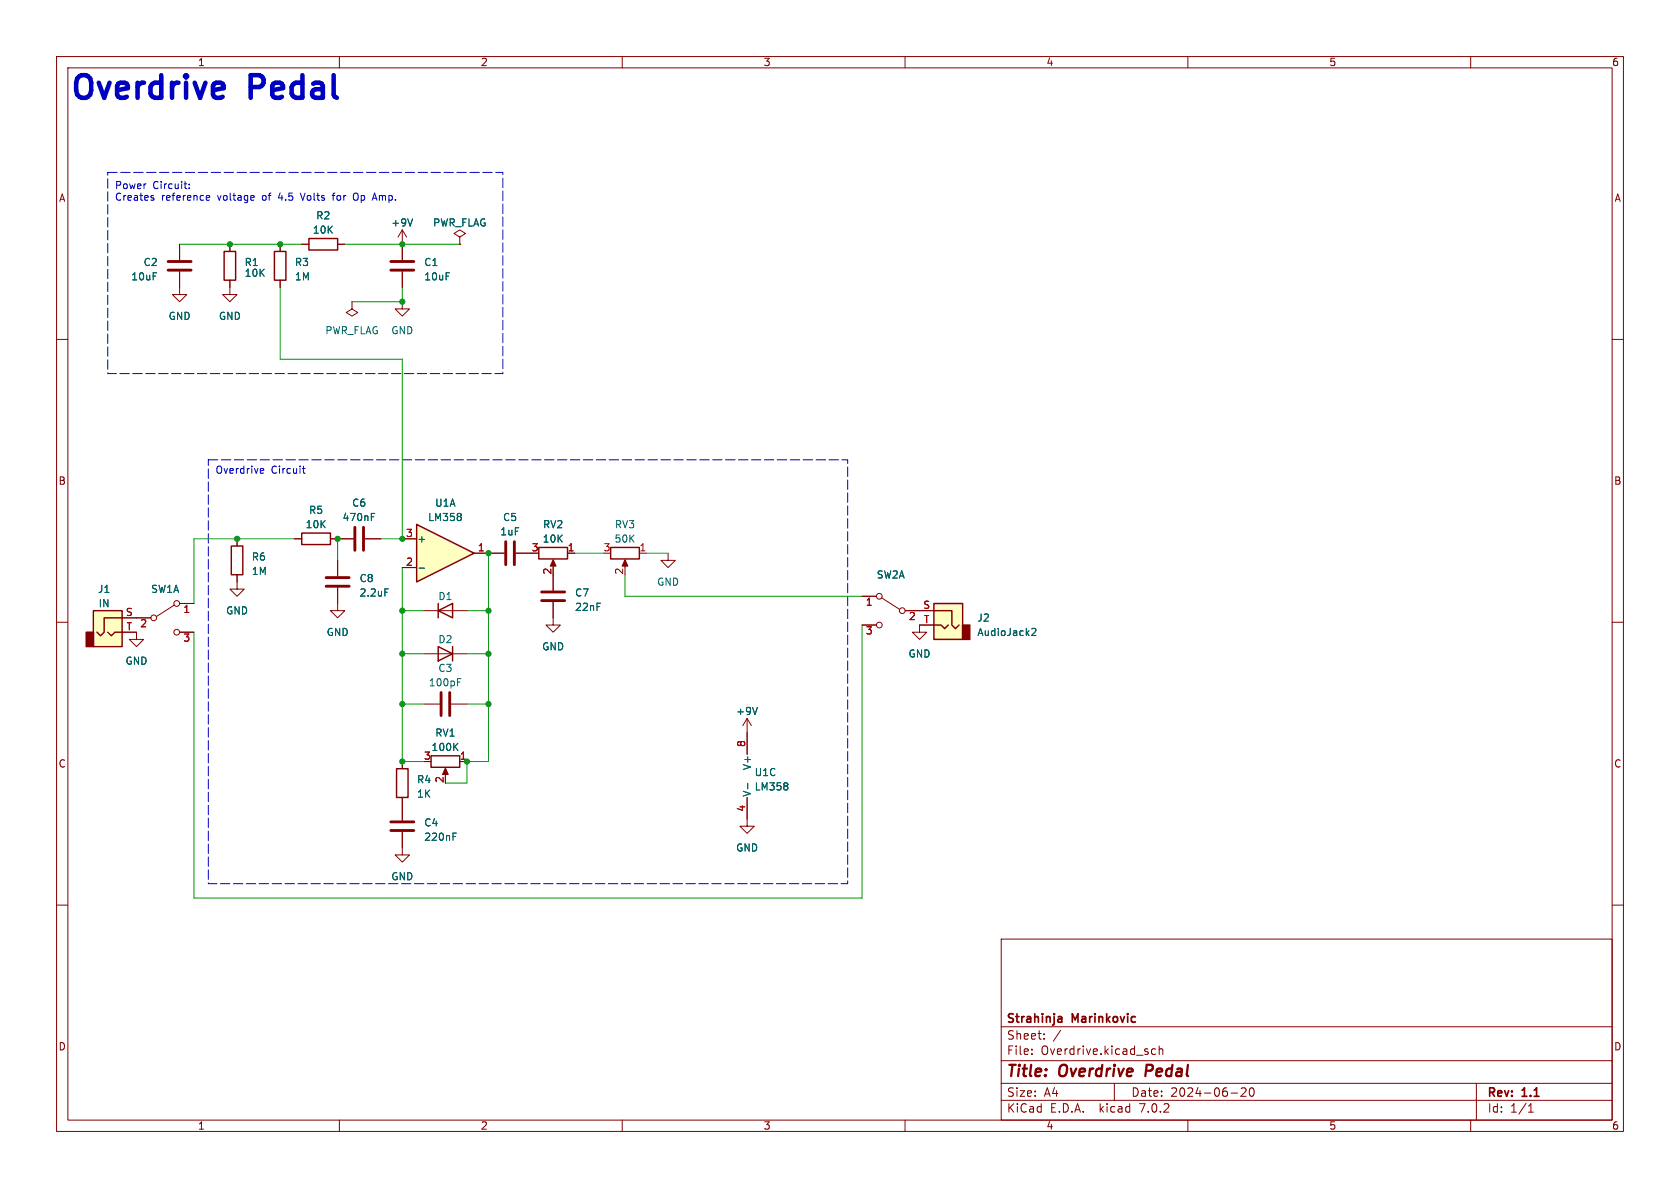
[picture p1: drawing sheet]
<svg xmlns="http://www.w3.org/2000/svg" width="297mm" height="210mm" viewBox="0 0 297 210" stroke-linecap="round" stroke-linejoin="round" font-family="sans-serif">
<g fill="none" stroke="#840000" stroke-width=".18">
<path d="M10 10h277v190h-277zM12 12h273v186h-273zM60 10v2M110 10v2M160 10v2M210 10v2M260 10v2M10 60h2M31.7 48v4.1h1.3l-1.3 1.2-1.2-1.2h1.2M31.7 43.2v2.8M40.6 49.5v2.6h1.3l-1.3 1.2-1.2-1.2h1.2M40.6 43.2v1.3"/>
<path d="M49.5 43.2v1.3M49.5 49.5v1.3M53.3 43.2h1.3M59.7 43.2h1.3M62.2 53.3v1.3l1 .6-1 .7-1-.7 1-.6M62.2 53.3h.1M71.1 53.3v1.3h1.3l-1.3 1.3-1.3-1.3h1.3M71.1 40.6v5.4M71.1 48v2.8M71.1 40.6l-.7 1.3M71.1 40.6l.8 1.3M81.3 41.9l1-.6-1-.7-1 .7 1 .6v1.3"/>
<path d="M81.3 43.2h.1M285 60h2M52.1 95.3h1.2M58.4 95.3h4.1M64.5 95.3h2.8M86.4 97.8h2.8M91.2 97.8h2.8M97.8 99.3v1M100.3 97.8h1.3M110.5 99.3v1M113 97.8h1.3M118.1 97.8v1.3h1.3l-1.3 1.2-1.3-1.2h1.3"/>
<path d="M10 110h2M21.6 111.8h2.5v1.2h1.3l-1.3 1.3-1.2-1.3h1.2M21.6 109.2h5.1M30.9 106.9l-3.2 2.1M31.7 111.8h2.6M31.7 106.7h2.6M41.9 102.9v1.2h1.3l-1.3 1.3-1.3-1.3h1.3M74.9 115.6h7.6M97.8 106.4v4.1h1.3l-1.3 1.3-1.3-1.3h1.3M97.8 101.6v2.8M152.4 105.4h2.5M152.4 110.5h2.5"/>
<path d="M155.8 105.7l3.2 2M160 108h5.1M165.1 110.5h-2.5v1.3h1.2l-1.2 1.2-1.3-1.2h1.3M285 110h2M71.1 134.6v1.3M74.9 124.5h2.8M78.7 136.1v1.1M79.8 124.5h2.7M81.3 134.6h1.2M132.1 127l-.8 1.3M132.1 127v6.4M132.1 127l.7 1.3"/>
<path d="M10 160h2M71.1 147.1v4h1.3l-1.3 1.3-1.3-1.3h1.3M71.1 141v4M132.1 141v5.1h1.2l-1.2 1.2-1.3-1.2h1.3M285 160h2M177 166h108v32h-108zM60 198v2M110 198v2M160 198v2M177 194.5h108M177 191.5h108M177 187.5h108"/>
<path d="M177 181.5h108M182.4 186.3v.1M182.4 185.5v.1M184.6 183.6v.1M184.6 182.8v.1M197 191.5v3M204.3 185.5l-.4-.1-.3 .3v.4l.1 .2h.6M204.9 185.5l.2-.1 .4 .1 .1 .9M204.9 184.9v1.5M210 198v2M217.6 193.2h1.2M219.4 192.4l.6-.1 .2 .1 .1 .3-.9 1.1h.9"/>
<path d="M221 192.4l.2-.1a.81 .81 0 0 1 .6 .6 .81 .81 0 0 1-.3 .8l-.1 .1a.81 .81 0 0 1-.4-1.4zM260 198v2M261 191.5v6.5M270.2 196.6h.9M270.2 195.5l.4-.4v1.5"/>
<circle cx="27.2" cy="109.2" r=".51"/>
<circle cx="31.2" cy="106.7" r=".51"/>
<circle cx="31.2" cy="111.8" r=".51"/>
<circle cx="155.4" cy="105.4" r=".51"/>
<circle cx="155.4" cy="110.5" r=".51"/>
<circle cx="159.5" cy="108" r=".51"/>
</g>
<path d="M187.5 179.7l.2 .2v.8M187.7 180.6l-.1 .1M187.7 180.1h-.1" fill="none" stroke="#840000" stroke-width=".3"/>
<g fill="none" stroke="#840000" stroke-width=".25">
<path d="M39.6 44.5h2.1v5h-2.1zM48.5 44.5h2v5h-2zM54.6 42.2h5.1v2h-5.1zM53.3 94.2h5.1v2.1h-5.1zM95.2 96.8h5.1v2h-5.1zM107.9 96.8h5.1v2h-5.1zM16.5 108h5.1v6.3h-5.1zM19 111.8l.7 .6 .6-.6h1.3M21.6 109.2h-3.2v2.6l-.6 .6-.7-.6M77.5 114.3l2.5 1.3-2.5 1.2zM80 114.3v2.5M165.1 106.7h5.1v6.3h-5.1z"/>
<path d="M165.1 110.5h1.3l.6 .6 .6-.6M165.1 108h3.2v2.5l.6 .6 .6-.6M70.1 135.9h2v5.1h-2zM76.2 133.6h5.1v2h-5.1z"/>
</g>
<g fill="none" stroke="#840000" stroke-width=".51">
<path d="M29.7 47.8h4.1M29.7 46.2h4.1M69.1 47.8h4.1M69.1 46.2h4.1M62.7 93.2v4.1M64.3 93.2v4.1M89.4 95.8v4M90.9 95.8v4M95.8 104.6h4M95.8 106.2h4M78 122.4v4.1M79.5 122.4v4.1"/>
<path d="M69.1 146.8h4.1M69.1 145.3h4.1"/>
</g>
<path d="M72.9 38.7l-.4 1.3M65.6 90.8h.7M80.9 120h.6M182.4 111.2l.5-.1 .2 .3-.8 .9h.8M132.2 138.5v1M133.9 125l-.4 1.3M80.1 147.3h.6" fill="none" stroke="#006464" stroke-width=".18"/>
<g fill="#840000" stroke="#840000" stroke-width=".18">
<path d="M110.5 98.9l.5 1.2h-1z"/>
<path d="M97.8 98.9l.5 1.2h-1z"/>
<path d="M78.7 135.8l.5 1.1h-1z"/>
</g>
<g fill="#ffffc2" stroke="#ffffc2" stroke-width=".18">
<path d="M165.1 106.7h5.1v6.3h-5.1z"/>
<path d="M16.5 108h5.1v6.3h-5.1z"/>
</g>
<g fill="#840000" stroke="#840000" stroke-width=".25">
<path d="M170.2 110.5h1.2v2.5h-1.2z"/>
<path d="M15.2 111.8h1.3v2.5h-1.3z"/>
</g>
<path d="M73.7 92.7l10.1 5.1-10.1 5.1z" fill="#ffffc2"/>
<path d="M40.9 96.5h2v5.1h-2zM73.7 92.7l10.1 5.1-10.1 5.1zM77.5 108l2.5-1.3v2.5zM77.5 106.7v2.5" fill="none" stroke="#840000" stroke-width=".25"/>
<g fill="none" stroke="#840000" stroke-width=".18">
<path d="M31.7 43.2v2.8M31.7 48v2.8M40.6 43.2v1.3M40.6 49.5v1.3M49.5 43.2v1.3M49.5 49.5v1.3M53.3 43.2h1.3M59.7 43.2h1.3M71.1 43.2v2.8M71.1 48v2.8M81.3 43.2h.1M41.9 95.3v1.2"/>
<path d="M52.1 95.3h1.2M58.4 95.3h4.1M59.7 99.1v2.8M64.5 95.3h2.8M71.1 95.3h2.6M83.8 97.8h5.4M91.2 97.8h2.8M100.3 97.8h1.3M21.6 109.2h5.1M21.6 111.8h2.5M31.7 106.7h2.6M31.7 111.8h2.6"/>
<path d="M41.9 101.6v1.3M59.7 103.9v4.1h1.3l-1.3 1.2-1.3-1.2h1.3M71.1 100.3h2.6M74.9 108h7.6M97.8 101.6v2.8M97.8 106.4v2.8M152.4 110.5h2.5M152.4 105.4h2.5M160 108h5.1M162.6 110.5h2.5M71.1 134.6v1.3M81.3 134.6h1.2"/>
<path d="M132.1 129.5v3.9M71.1 141v4M71.1 147.1v2.8M132.1 141v3.8"/>
</g>
<path d="M72.9 38.7l-.4 1.3M65.6 90.8h.7M68 104.1h.7M74.1 100.4h1M182.4 111.2l.5-.1 .2 .3-.8 .9h.8M132.2 138.5v1M133.9 125l-.4 1.3M80.1 147.3h.6" fill="none" stroke="#006464" stroke-width=".18"/>
<path d="M57.7 103.6h4M57.7 102.1h4" fill="none" stroke="#840000" stroke-width=".51"/>
<g fill="none" stroke="#0000c2" stroke-width=".18">
<path d="M27 35l.2 .2-.2 .2M27 34.6h.2M32.5 32.5h.5M32.9 33.3h.1M33.4 33.2v.1M33.4 32.6v.1M36.5 35.3h.5M36.5 34.6h.4l.2 .3-.6 .1M44.8 34.6l.1 .3-.6 .1M44.9 35.3l-.1 .1M58.7 34.6h.5M62.7 34.2a.9 .9 0 0 0 0 1.1"/>
<path d="M46.2 82.8l.4 .1v.2l-.6 .1M46.6 83.6l-.4 .1M53.5 82.8h.4M53.6 82.4v1.1l.3 .2"/>
</g>
<path d="M19 30.5h69.9v35.5h-69.9v-35.5M36.8 81.3h113.1v74.9h-113.1v-74.9" fill="none" stroke="#0000c2" stroke-width=".18" stroke-dasharray="1.7 .6"/>
<g fill="none" stroke="#009600" stroke-width=".18">
<path d="M31.7 43.2h21.6M49.5 50.8v12.7h21.6v31.8h-3.8M61 43.2h20.3M71.1 50.8v2.5h-8.9M52.1 95.3h-17.8v11.4M59.7 95.3v3.8M86.4 97.8v36.8h-3.9v3.8h-3.8M101.6 97.8h5.1M114.3 97.8h3.8M71.1 115.6h3.8M71.1 100.3v34.3h3.8M71.1 108h3.8"/>
<path d="M82.5 115.6h3.9M82.5 108h3.9M110.5 101.6v3.8h41.9M152.4 110.5v48.3h-118.1v-47M71.1 124.5h3.8M82.5 124.5h3.9"/>
</g>
<g fill="#009600" stroke="#009600" stroke-width=".18">
<circle cx="40.6" cy="43.2" r=".46"/>
<circle cx="49.5" cy="43.2" r=".46"/>
<circle cx="71.1" cy="53.3" r=".46"/>
<circle cx="71.1" cy="43.2" r=".46"/>
<circle cx="71.1" cy="134.6" r=".46"/>
<circle cx="82.5" cy="134.6" r=".46"/>
<circle cx="59.7" cy="95.3" r=".46"/>
<circle cx="71.1" cy="95.3" r=".46"/>
<circle cx="41.9" cy="95.3" r=".46"/>
<circle cx="86.4" cy="124.5" r=".46"/>
<circle cx="71.1" cy="124.5" r=".46"/>
<circle cx="86.4" cy="97.8" r=".46"/>
<circle cx="86.4" cy="108" r=".46"/>
<circle cx="86.4" cy="115.6" r=".46"/>
<circle cx="71.1" cy="115.6" r=".46"/>
<circle cx="71.1" cy="108" r=".46"/>
</g>
<g font-size="5.6" fill="#0000c2">
<text x="12.7" y="17.8">Overdrive</text>
<text x="44.6" y="17.8">Pedal</text>
</g>
<g font-size="2.8" fill="#840000">
<text x="178" y="190.8">Title:</text>
<text x="187.4" y="190.8">Overdrive</text>
<text x="203.2" y="190.8">Pedal</text>
</g>
<g font-size="2.1" fill="#840000">
<text x="178" y="183.9">Sheet:</text>
<text x="178" y="181.1">Strahinja</text>
<text x="186.2" y="183.9">/</text>
<text x="189.7" y="181.1">Marinkovic</text>
<text x="178" y="186.6">File:</text>
<text x="184" y="186.6">Overdrive.kicad_sch</text>
<text x="178" y="196.8">KiCad</text>
<text x="178" y="194">Size:</text>
<text x="184.6" y="194">A4</text>
<text x="185.7" y="196.8">E.D.A.</text>
<text x="194.4" y="196.8">kicad</text>
<text x="200" y="194">Date:</text>
<text x="201.5" y="196.8">7.0.2</text>
<text x="206.9" y="194">2024-06-20</text>
<text x="263" y="194.2">Rev:</text>
<text x="263" y="196.8">Id:</text>
<text x="267" y="196.8">1/1</text>
<text x="269.2" y="194.2">1.1</text>
</g>
<g font-size="1.8" fill="#840000">
<text x="35" y="11.8">1</text>
<text x="85" y="11.8">2</text>
<text x="135" y="11.8">3</text>
<text x="185" y="11.8">4</text>
<text x="235" y="11.8">5</text>
<text x="285" y="11.8">6</text>
<text x="10.4" y="35.8">A</text>
<text x="285.4" y="35.8">A</text>
<text x="10.3" y="85.8">B</text>
<text x="285.3" y="85.8">B</text>
<text x="10.3" y="135.8">C</text>
<text x="285.3" y="135.8">C</text>
<text x="10.3" y="185.8">D</text>
<text x="285.3" y="185.8">D</text>
<text x="35" y="199.8">1</text>
<text x="85" y="199.8">2</text>
<text x="135" y="199.8">3</text>
<text x="185" y="199.8">4</text>
<text x="235" y="199.8">5</text>
<text x="285" y="199.8">6</text>
</g>
<g font-size="1.8" fill="#0000c2">
<text x="20.3" y="33.5">Power</text>
<text x="20.3" y="35.6">Creates</text>
<text x="27" y="33.5">Circuit:</text>
<text x="28.6" y="35.6">reference</text>
<text x="38.5" y="35.6">voltage</text>
<text x="46.5" y="35.6">of</text>
<text x="49.5" y="35.6">4.5</text>
<text x="53.6" y="35.6">Volts</text>
<text x="59.4" y="35.6">for</text>
<text x="63.1" y="35.6">Op Amp.</text>
<text x="38.1" y="83.8">Overdrive</text>
<text x="48" y="83.8">Circuit</text>
</g>
<g font-size="1.8" fill="#006464">
<text x="55.2" y="41.5">10K</text>
<text x="55.8" y="38.9">R2</text>
<text x="69.1" y="40.2">+9V</text>
<text x="76.5" y="40.2">PWR_FLAG</text>
<text x="25.3" y="47.2">C2</text>
<text x="43.2" y="47.2">R1</text>
<text x="52.1" y="47.2">R3</text>
<text x="74.9" y="47.2">C1</text>
<text x="23.1" y="49.7">10uF</text>
<text x="43.2" y="49.1">10K</text>
<text x="52.1" y="49.7">1M</text>
<text x="74.9" y="49.7">10uF</text>
<text x="29.8" y="56.7">GND</text>
<text x="38.6" y="56.7">GND</text>
<text x="57.4" y="59.2">PWR_FLAG</text>
<text x="69.1" y="59.2">GND</text>
<text x="62.2" y="89.7">C6</text>
<text x="76.9" y="89.7">U1A</text>
<text x="54" y="93.5">10K</text>
<text x="54.6" y="91">R5</text>
<text x="60.5" y="92.3">470nF</text>
<text x="75.6" y="92.3">LM358</text>
<text x="88.4" y="94.8">1uF</text>
<text x="88.9" y="92.3">C5</text>
<text x="95.9" y="93.5">RV2</text>
<text x="108.6" y="93.5">RV3</text>
<text x="44.5" y="99.3">R6</text>
<text x="44.5" y="101.8">1M</text>
<text x="73.8" y="96.1">+</text>
<text x="95.9" y="96.1">10K</text>
<text x="108.6" y="96.1">50K</text>
<text x="17.3" y="105">J1</text>
<text x="17.4" y="107.5">IN</text>
<text x="26.7" y="105">SW1A</text>
<text x="63.5" y="103.1">C8</text>
<text x="63.5" y="105.6">2.2uF</text>
<text x="77.4" y="106.2">D1</text>
<text x="101.6" y="105.6">C7</text>
<text x="116.1" y="103.7">GND</text>
<text x="154.9" y="102.4">SW2A</text>
<text x="39.9" y="108.8">GND</text>
<text x="57.7" y="112.6">GND</text>
<text x="77.4" y="113.9">D2</text>
<text x="101.6" y="108.1">22nF</text>
<text x="172.7" y="110">J2</text>
<text x="172.7" y="112.6">AudioJack2</text>
<text x="22.1" y="117.7">GND</text>
<text x="77.4" y="118.9">C3</text>
<text x="95.8" y="115.1">GND</text>
<text x="160.6" y="116.4">GND</text>
<text x="75.7" y="121.5">100pF</text>
<text x="76.9" y="130.4">RV1</text>
<text x="130.1" y="126.6">+9V</text>
<text x="76.2" y="132.9">100K</text>
<text x="132.9" y="136.3" transform="rotate(-90 132.9 136.3)">V+</text>
<text x="133.4" y="137.4">U1C</text>
<text x="73.7" y="138.6">R4</text>
<text x="73.7" y="141.2">1K</text>
<text x="132.9" y="140.8" transform="rotate(-90 132.9 140.8)">V-</text>
<text x="133.4" y="139.9">LM358</text>
<text x="74.9" y="146.2">C4</text>
<text x="74.9" y="148.8">220nF</text>
<text x="69.1" y="155.8">GND</text>
<text x="130.1" y="150.7">GND</text>
</g>
<g font-size="1.8" fill="#a90000">
<text x="71.7" y="95">3</text>
<text x="71.7" y="100.1">2</text>
<text x="84.4" y="97.5">1</text>
<text x="93.9" y="97.5">3</text>
<text x="97.5" y="101.6" transform="rotate(-90 97.5 101.6)">2</text>
<text x="100.3" y="97.5">1</text>
<text x="106.6" y="97.5">3</text>
<text x="110.2" y="101.6" transform="rotate(-90 110.2 101.6)">2</text>
<text x="113" y="97.5">1</text>
<text x="153" y="107.3">1</text>
<text x="163.2" y="107.7">S</text>
<text x="22.2" y="109">S</text>
<text x="22.3" y="111.5">T</text>
<text x="24.7" y="111.1">2</text>
<text x="32.4" y="108.6">1</text>
<text x="32.4" y="113.7">3</text>
<text x="153" y="112.4">3</text>
<text x="160.6" y="109.9">2</text>
<text x="163.3" y="110.2">T</text>
<text x="74.9" y="134.4">3</text>
<text x="81.2" y="134.4">1</text>
<text x="131.8" y="132.1" transform="rotate(-90 131.8 132.1)">8</text>
<text x="78.5" y="138.5" transform="rotate(-90 78.5 138.5)">2</text>
<text x="131.8" y="143.5" transform="rotate(-90 131.8 143.5)">4</text>
</g>
</svg>
